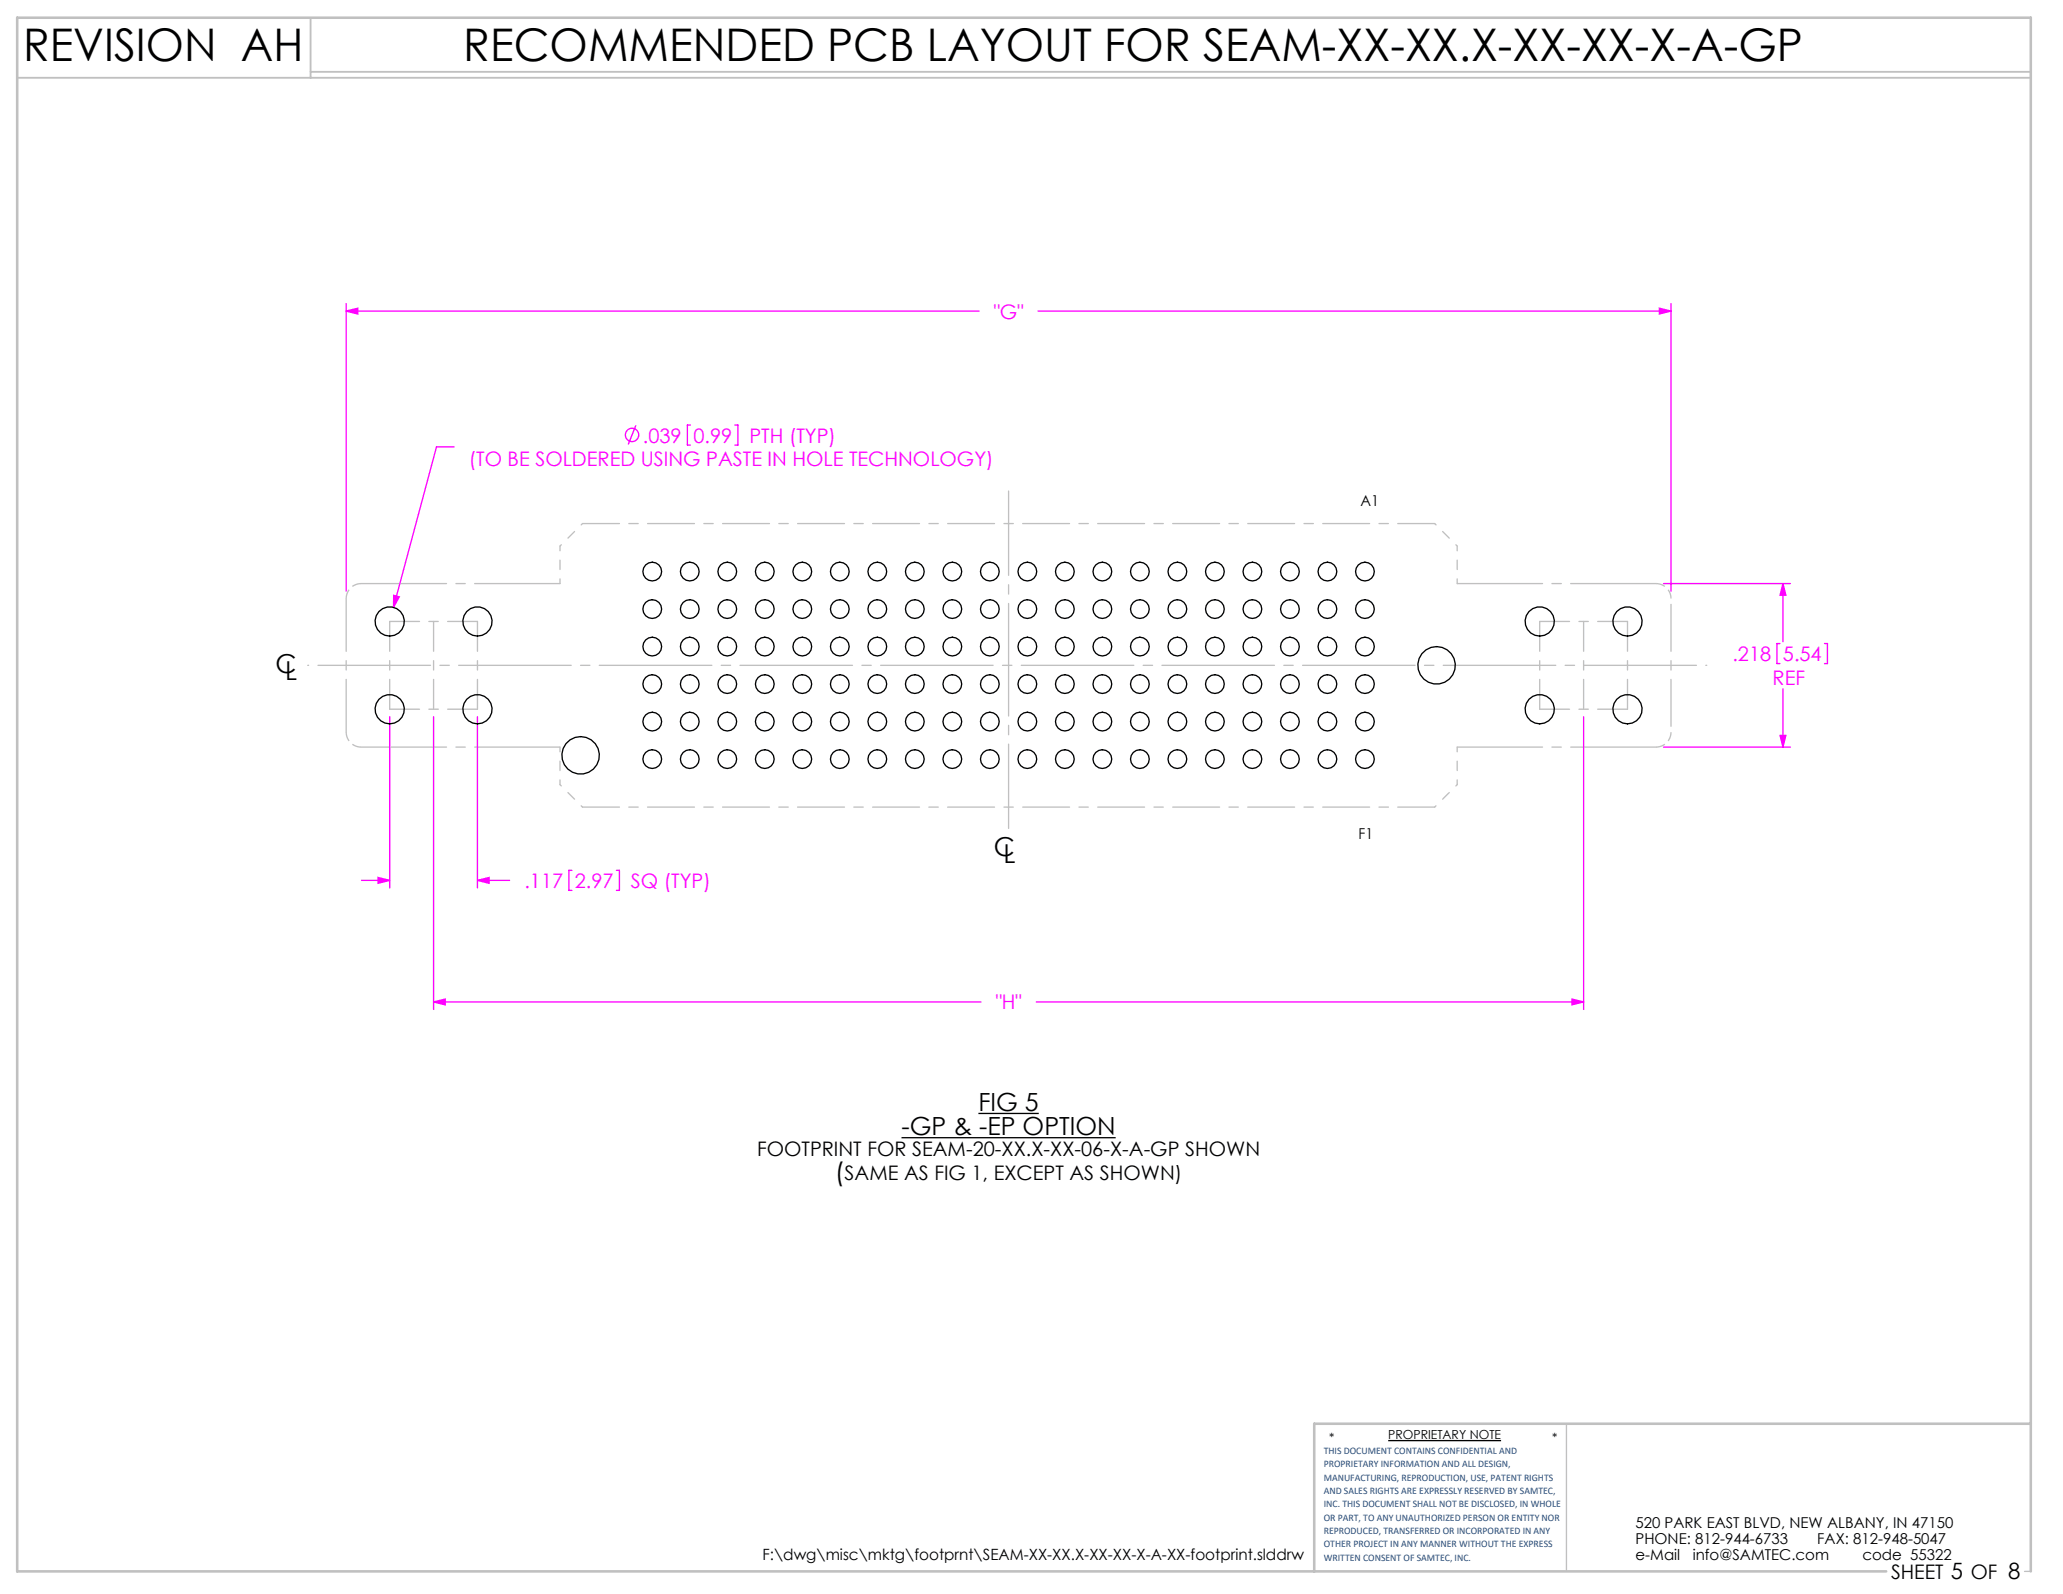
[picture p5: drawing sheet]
<svg xmlns="http://www.w3.org/2000/svg" width="279mm" height="216mm" viewBox="0 0 279 216" stroke-linecap="round" stroke-linejoin="round" font-family="sans-serif">
<path d="M122.1 154.1h29M132.5 150.8h8.2M188 195.1h15.3" fill="none" stroke="#000" stroke-width=".18"/>
<path d="M212.2 192.8v20M274.2 212.8h.8" fill="none" stroke="#c0c0c0" stroke-width=".18"/>
<path d="M2.3 10.5h272.7M42.1 2.4v8.1M42.1 9.7h232.9" fill="none" stroke="#c0c0c0" stroke-width=".25"/>
<path d="M275 192.8h-97v20M255.5 212.8h-253.2v-210.4h272.7v210.4" fill="none" stroke="#c0c0c0" stroke-width=".35"/>
<g fill="none" stroke="#f0f" stroke-width=".18">
<path d="M46.9 42.1l1.6-.4v.8zM46.9 41.1v39M46.9 42.1h85.7M86.1 57.6l-1 2.6M93.5 57.6h-.4v2.7h.4M99.5 57.6h.4v2.7h-.4M140.6 42.1h85.7M224.7 41.7l1.6 .4-1.6 .4zM226.3 41.1v39M61.5 60.5h-2.4l-5.8 21.8M225.3 79h17.2M241.5 79l.4 1.6h-.8z"/>
<path d="M241.5 79v7.9M52.8 97.1v23.2M53.3 80.6l.8 .2-.8 1.5zM58.7 97.1v39.6M64.7 97.1v23.2M214.5 97.1v39.6M241.1 87.2h-.4v2.7h.4M241.1 99.6h.8l-.4 1.6zM241.5 93.3v7.9M247.1 87.2h.4v2.7h-.4M49 119.2h3.8M51.2 118.9l1.6 .3-1.6 .4z"/>
<path d="M64.7 119.2h4.3M64.7 119.2l1.5-.3v.7zM77.5 117.9h-.5v2.7h.5M83.5 117.9h.4v2.7h-.4M225.3 101.2h17.2M58.7 135.7l1.6-.4v.8zM58.7 135.7h74.2M140.3 135.7h74.2M212.9 135.3l1.6 .4-1.6 .4z"/>
<circle cx="85.6" cy="58.9" r=".9"/>
</g>
<path d="M48.9 79a2.03 2.03 0 0 0-2 2.1M46.9 99.2a2.03 2.03 0 0 0 2 2M226.3 81.1a2.03 2.03 0 0 0-2-2.1M226.3 99.2a2.03 2.03 0 0 1-2 2" fill="none" stroke="#c0c0c0" stroke-width=".18" stroke-dasharray="1.3 .6" stroke-linecap="butt"/>
<path d="M136.6 66.5v45.7" fill="none" stroke="#c0c0c0" stroke-width=".18" stroke-dasharray="15.2 1.3 1.3 1.3" stroke-dashoffset="3.8"/>
<path d="M75.8 79h-26.9M197.4 79h26.9M48.9 101.2h26.9M224.3 101.2h-26.9" fill="none" stroke="#c0c0c0" stroke-width=".18" stroke-dasharray="15.2 1.3 1.3 1.3" stroke-dashoffset="3.7"/>
<path d="M52.8 96.1v-11.9M52.8 84.2h11.9M58.7 84.2v11.9M64.7 84.2v11.9M64.7 96.1h-11.9M208.5 84.2h11.9M208.5 96.1v-11.9M214.5 96.1v-11.9M220.4 84.2v11.9M220.4 96.1h-11.9" fill="none" stroke="#c0c0c0" stroke-width=".18" stroke-dasharray="15.2 1.3 1.3 1.3" stroke-dashoffset="11.2"/>
<path d="M41.7 90.1h189.4" fill="none" stroke="#c0c0c0" stroke-width=".18" stroke-dasharray="15.2 1.3 1.3 1.3" stroke-dashoffset="-1.4"/>
<path d="M46.9 81.1v18.1" fill="none" stroke="#c0c0c0" stroke-width=".18" stroke-dasharray="15.2 1.3 1.3 1.3" stroke-dashoffset="8.1"/>
<path d="M194.3 70.9h-115.4M78.9 109.3h115.4" fill="none" stroke="#c0c0c0" stroke-width=".18" stroke-dasharray="6.3 1.3 1.3 1.3" stroke-dashoffset="1.3"/>
<path d="M75.8 74v5M197.4 74v5M75.8 101.2v5.1M197.4 101.2v5.1" fill="none" stroke="#c0c0c0" stroke-width=".18" stroke-dasharray="6.3 1.3 1.3 1.3" stroke-dashoffset="5.7"/>
<path d="M78.9 70.9l-3.1 3.1M194.3 70.9l3.1 3.1M78.9 109.3l-3.1-3M194.3 109.3l3.1-3" fill="none" stroke="#c0c0c0" stroke-width=".18" stroke-dasharray="6.3 1.3 1.3 1.3" stroke-dashoffset="6.1"/>
<path d="M226.3 81.1v18.1" fill="none" stroke="#c0c0c0" stroke-width=".18" stroke-dasharray="6.3 1.3 1.3 1.3" stroke-dashoffset="-.8"/>
<g fill="#f0f">
<path d="M212.9 135.3l1.6 .4-1.6 .4zM58.7 135.7l1.6-.4v.8zM224.7 41.7l1.6 .4-1.6 .4zM46.9 42.1l1.6-.4v.8zM241.5 79l.4 1.6h-.8zM241.1 99.6h.8l-.4 1.6z"/>
<path d="M64.7 119.2l1.5-.3v.7zM51.2 118.9l1.6 .3-1.6 .4zM53.3 80.6v1.7l.8-1.5z"/>
</g>
<g fill="none" stroke="#000" stroke-width=".18">
<circle cx="88.3" cy="77.4" r="1.27"/>
<circle cx="93.4" cy="77.4" r="1.27"/>
<circle cx="98.5" cy="77.4" r="1.27"/>
<circle cx="103.6" cy="77.4" r="1.27"/>
<circle cx="108.7" cy="77.4" r="1.27"/>
<circle cx="113.7" cy="77.4" r="1.27"/>
<circle cx="118.8" cy="77.4" r="1.27"/>
<circle cx="123.9" cy="77.4" r="1.27"/>
<circle cx="129" cy="77.4" r="1.27"/>
<circle cx="134.1" cy="77.4" r="1.27"/>
<circle cx="139.1" cy="77.4" r="1.27"/>
<circle cx="144.2" cy="77.4" r="1.27"/>
<circle cx="149.3" cy="77.4" r="1.27"/>
<circle cx="154.4" cy="77.4" r="1.27"/>
<circle cx="159.5" cy="77.4" r="1.27"/>
<circle cx="164.5" cy="77.4" r="1.27"/>
<circle cx="169.6" cy="77.4" r="1.27"/>
<circle cx="174.7" cy="77.4" r="1.27"/>
<circle cx="179.8" cy="77.4" r="1.27"/>
<circle cx="184.9" cy="77.4" r="1.27"/>
<circle cx="52.8" cy="84.2" r="1.98"/>
<circle cx="52.8" cy="96.1" r="1.98"/>
<circle cx="64.7" cy="84.2" r="1.98"/>
<circle cx="64.7" cy="96.1" r="1.98"/>
<circle cx="88.3" cy="82.5" r="1.27"/>
<circle cx="88.3" cy="97.7" r="1.27"/>
<circle cx="88.3" cy="92.7" r="1.27"/>
<circle cx="88.3" cy="87.6" r="1.27"/>
<circle cx="93.4" cy="82.5" r="1.27"/>
<circle cx="93.4" cy="97.7" r="1.27"/>
<circle cx="93.4" cy="92.7" r="1.27"/>
<circle cx="93.4" cy="87.6" r="1.27"/>
<circle cx="98.5" cy="82.5" r="1.27"/>
<circle cx="98.5" cy="97.7" r="1.27"/>
<circle cx="98.5" cy="92.7" r="1.27"/>
<circle cx="98.5" cy="87.6" r="1.27"/>
<circle cx="103.6" cy="82.5" r="1.27"/>
<circle cx="103.6" cy="97.7" r="1.27"/>
<circle cx="103.6" cy="92.7" r="1.27"/>
<circle cx="103.6" cy="87.6" r="1.27"/>
<circle cx="108.7" cy="82.5" r="1.27"/>
<circle cx="108.7" cy="97.7" r="1.27"/>
<circle cx="108.7" cy="92.7" r="1.27"/>
<circle cx="108.7" cy="87.6" r="1.27"/>
<circle cx="113.7" cy="82.5" r="1.27"/>
<circle cx="113.7" cy="97.7" r="1.27"/>
<circle cx="113.7" cy="92.7" r="1.27"/>
<circle cx="113.7" cy="87.6" r="1.27"/>
<circle cx="118.8" cy="82.5" r="1.27"/>
<circle cx="118.8" cy="97.7" r="1.27"/>
<circle cx="118.8" cy="92.7" r="1.27"/>
<circle cx="118.8" cy="87.6" r="1.27"/>
<circle cx="123.9" cy="82.5" r="1.27"/>
<circle cx="123.9" cy="97.7" r="1.27"/>
<circle cx="123.9" cy="92.7" r="1.27"/>
<circle cx="123.9" cy="87.6" r="1.27"/>
<circle cx="129" cy="82.5" r="1.27"/>
<circle cx="129" cy="97.7" r="1.27"/>
<circle cx="129" cy="92.7" r="1.27"/>
<circle cx="129" cy="87.6" r="1.27"/>
<circle cx="134.1" cy="82.5" r="1.27"/>
<circle cx="134.1" cy="97.7" r="1.27"/>
<circle cx="134.1" cy="92.7" r="1.27"/>
<circle cx="134.1" cy="87.6" r="1.27"/>
<circle cx="139.1" cy="82.5" r="1.27"/>
<circle cx="139.1" cy="97.7" r="1.27"/>
<circle cx="139.1" cy="92.7" r="1.27"/>
<circle cx="139.1" cy="87.6" r="1.27"/>
<circle cx="144.2" cy="82.5" r="1.27"/>
<circle cx="144.2" cy="97.7" r="1.27"/>
<circle cx="144.2" cy="92.7" r="1.27"/>
<circle cx="144.2" cy="87.6" r="1.27"/>
<circle cx="149.3" cy="82.5" r="1.27"/>
<circle cx="149.3" cy="97.7" r="1.27"/>
<circle cx="149.3" cy="92.7" r="1.27"/>
<circle cx="149.3" cy="87.6" r="1.27"/>
<circle cx="154.4" cy="82.5" r="1.27"/>
<circle cx="154.4" cy="97.7" r="1.27"/>
<circle cx="154.4" cy="92.7" r="1.27"/>
<circle cx="154.4" cy="87.6" r="1.27"/>
<circle cx="159.5" cy="82.5" r="1.27"/>
<circle cx="159.5" cy="97.7" r="1.27"/>
<circle cx="159.5" cy="92.7" r="1.27"/>
<circle cx="159.5" cy="87.6" r="1.27"/>
<circle cx="164.5" cy="82.5" r="1.27"/>
<circle cx="164.5" cy="97.7" r="1.27"/>
<circle cx="164.5" cy="92.7" r="1.27"/>
<circle cx="164.5" cy="87.6" r="1.27"/>
<circle cx="169.6" cy="82.5" r="1.27"/>
<circle cx="169.6" cy="97.7" r="1.27"/>
<circle cx="169.6" cy="92.7" r="1.27"/>
<circle cx="169.6" cy="87.6" r="1.27"/>
<circle cx="174.7" cy="82.5" r="1.27"/>
<circle cx="174.7" cy="97.7" r="1.27"/>
<circle cx="174.7" cy="92.7" r="1.27"/>
<circle cx="174.7" cy="87.6" r="1.27"/>
<circle cx="179.8" cy="82.5" r="1.27"/>
<circle cx="179.8" cy="97.7" r="1.27"/>
<circle cx="179.8" cy="92.7" r="1.27"/>
<circle cx="179.8" cy="87.6" r="1.27"/>
<circle cx="184.9" cy="82.5" r="1.27"/>
<circle cx="184.9" cy="97.7" r="1.27"/>
<circle cx="184.9" cy="92.7" r="1.27"/>
<circle cx="184.9" cy="87.6" r="1.27"/>
<circle cx="194.6" cy="90.1" r="2.54"/>
<circle cx="208.5" cy="84.2" r="1.98"/>
<circle cx="208.5" cy="96.1" r="1.98"/>
<circle cx="220.4" cy="84.2" r="1.98"/>
<circle cx="220.4" cy="96.1" r="1.98"/>
<circle cx="78.6" cy="102.3" r="2.54"/>
<circle cx="88.3" cy="102.8" r="1.27"/>
<circle cx="93.4" cy="102.8" r="1.27"/>
<circle cx="98.5" cy="102.8" r="1.27"/>
<circle cx="103.6" cy="102.8" r="1.27"/>
<circle cx="108.7" cy="102.8" r="1.27"/>
<circle cx="113.7" cy="102.8" r="1.27"/>
<circle cx="118.8" cy="102.8" r="1.27"/>
<circle cx="123.9" cy="102.8" r="1.27"/>
<circle cx="129" cy="102.8" r="1.27"/>
<circle cx="134.1" cy="102.8" r="1.27"/>
<circle cx="139.1" cy="102.8" r="1.27"/>
<circle cx="144.2" cy="102.8" r="1.27"/>
<circle cx="149.3" cy="102.8" r="1.27"/>
<circle cx="154.4" cy="102.8" r="1.27"/>
<circle cx="159.5" cy="102.8" r="1.27"/>
<circle cx="164.5" cy="102.8" r="1.27"/>
<circle cx="169.6" cy="102.8" r="1.27"/>
<circle cx="174.7" cy="102.8" r="1.27"/>
<circle cx="179.8" cy="102.8" r="1.27"/>
<circle cx="184.9" cy="102.8" r="1.27"/>
</g>
<g font-size="6.1">
<text x="3.1" y="8.2">REVISION AH</text>
<text x="62.7" y="8.3">RECOMMENDED PCB LAYOUT FOR SEAM-XX-XX.X-XX-XX-X-A-GP</text>
</g>
<g font-size="3.5">
<text x="37.3" y="91.1">C</text>
<text x="38.6" y="92.1">L</text>
<text x="134.6" y="115.9">C</text>
<text x="135.9" y="116.9">L</text>
<text x="113.1" y="159.9">(</text>
</g>
<g font-size="3.4">
<text x="122.1" y="153.7">-GP &amp; -EP OPTION</text>
<text x="132.5" y="150.4">FIG 5</text>
</g>
<g font-size="2.7" fill="#f0f">
<text x="134.6" y="43.1">&quot;G&quot;</text>
<text x="87.1" y="59.9">.039</text>
<text x="93.9" y="59.9">0.99</text>
<text x="101.5" y="59.9">PTH (TYP)</text>
<text x="63.5" y="63.1">(TO BE SOLDERED USING PASTE IN HOLE TECHNOLOGY)</text>
<text x="234.6" y="89.5">.218</text>
<text x="241.5" y="89.5">5.54</text>
<text x="240.1" y="92.7">REF</text>
<text x="71" y="120.3">.117</text>
<text x="77.9" y="120.3">2.97</text>
<text x="85.5" y="120.3">SQ (TYP)</text>
<text x="134.9" y="136.7">&quot;H&quot;</text>
</g>
<g font-size="2.7">
<text x="102.5" y="156.5">FOOTPRINT FOR SEAM-20-XX.X-XX-06-X-A-GP SHOWN</text>
<text x="114.4" y="159.9">SAME AS FIG 1, EXCEPT AS SHOWN)</text>
<text x="256.1" y="213.9">SHEET 5 OF 8</text>
</g>
<text font-size="2.1" x="103.3" y="211.3">F:\dwg\misc\mktg\footprnt\SEAM-XX-XX.X-XX-XX-X-A-XX-footprint.slddrw</text>
<g font-size="2">
<text x="184.3" y="68.6">A1</text>
<text x="184" y="113.7">F1</text>
<text x="221.5" y="207">520 PARK EAST BLVD, NEW ALBANY, IN 47150</text>
<text x="221.5" y="209.2">PHONE: 812-944-6733</text>
<text x="246.1" y="209.2">FAX: 812-948-5047</text>
<text x="221.5" y="211.3">e-Mail</text>
<text x="229.3" y="211.3">info@SAMTEC.com</text>
<text x="252.2" y="211.3">code 55322</text>
</g>
<g font-size="1.7">
<text x="180" y="195.3">*</text>
<text x="188" y="194.9">PROPRIETARY NOTE</text>
<text x="210.2" y="195.3">*</text>
</g>
<g font-size="1.4" fill="#1f497d">
<text x="179.3" y="196.9">THIS DOCUMENT CONTAINS CONFIDENTIAL AND</text>
<text x="179.3" y="198.7">PROPRIETARY INFORMATION AND ALL DESIGN,</text>
<text x="179.3" y="200.6">MANUFACTURING, REPRODUCTION, USE, PATENT RIGHTS</text>
<text x="179.3" y="202.4">AND SALES RIGHTS ARE EXPRESSLY RESERVED BY SAMTEC,</text>
<text x="179.3" y="204.2">INC. THIS DOCUMENT SHALL NOT BE DISCLOSED, IN WHOLE</text>
<text x="179.3" y="206">OR PART, TO ANY UNAUTHORIZED PERSON OR ENTITY NOR</text>
<text x="179.3" y="207.8">REPRODUCED, TRANSFERRED OR INCORPORATED IN ANY</text>
<text x="179.3" y="209.6">OTHER PROJECT IN ANY MANNER WITHOUT THE EXPRESS</text>
<text x="179.3" y="211.4">WRITTEN CONSENT OF SAMTEC, INC.</text>
</g>
</svg>
